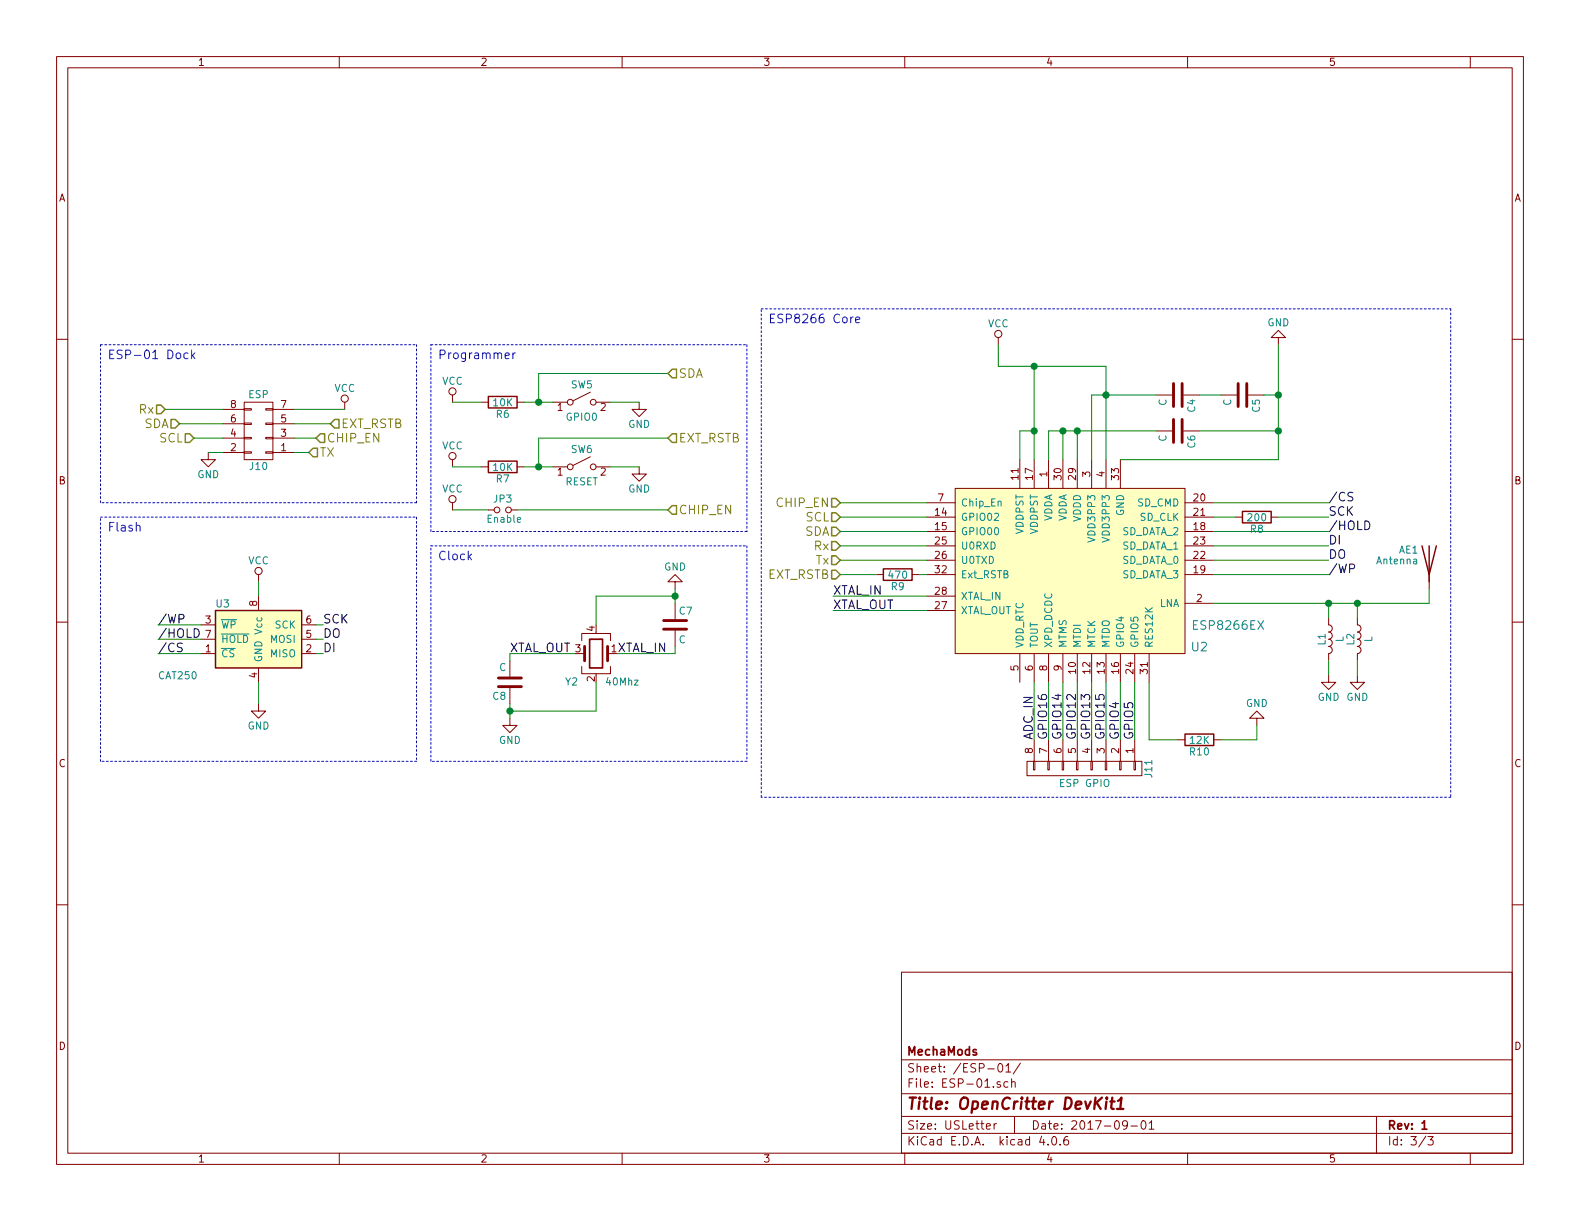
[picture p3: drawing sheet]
EESchema Schematic File Version 2
LIBS:power
LIBS:device
LIBS:transistors
LIBS:conn
LIBS:linear
LIBS:regul
LIBS:74xx
LIBS:cmos4000
LIBS:adc-dac
LIBS:memory
LIBS:xilinx
LIBS:microcontrollers
LIBS:dsp
LIBS:microchip
LIBS:analog_switches
LIBS:motorola
LIBS:texas
LIBS:intel
LIBS:audio
LIBS:interface
LIBS:digital-audio
LIBS:philips
LIBS:display
LIBS:cypress
LIBS:siliconi
LIBS:opto
LIBS:atmel
LIBS:contrib
LIBS:valves
LIBS:switches
LIBS:motors
LIBS:opencritter-cache
EELAYER 25 0
EELAYER END
$Descr USLetter 11000 8500
encoding utf-8
Sheet 3 3
Title "OpenCritter DevKit1"
Date "2017-09-01"
Rev "1"
Comp "MechaMods"
Comment1 ""
Comment2 ""
Comment3 ""
Comment4 ""
$EndDescr
Text HLabel 2300 2950 2    60   Input ~ 0
EXT_RSTB
Text HLabel 2200 3050 2    60   Input ~ 0
CHIP_EN
Text HLabel 2150 3150 2    60   Input ~ 0
TX
Text HLabel 1350 3050 0    60   Input ~ 0
SCL
Text HLabel 5850 3700 0    60   Input ~ 0
SDA
Text HLabel 1150 2850 0    60   Input ~ 0
Rx
$Comp
L GND #PWR032
U 1 1
P 1450 3150
F 0 "#PWR032" H 1450 2900 50  0001 C CNN
F 1 "GND" H 1450 3000 50  0000 C CNN
F 2 "" H 1450 3150 50  0001 C CNN
F 3 "" H 1450 3150 50  0001 C CNN
	1    1450 3150
	1    0    0    -1  
$EndComp
$Comp
L VCC #PWR033
U 1 1
P 2400 2850
F 0 "#PWR033" H 2400 2700 50  0001 C CNN
F 1 "VCC" H 2400 3000 50  0000 C CNN
F 2 "" H 2400 2850 50  0001 C CNN
F 3 "" H 2400 2850 50  0001 C CNN
	1    2400 2850
	1    0    0    -1  
$EndComp
$Comp
L ESP8266EX U2
U 1 1
P 7450 3950
F 0 "U2" H 8350 3400 60  0000 C CNN
F 1 "ESP8266EX" H 8550 3550 60  0000 C CNN
F 2 "Housings_DFN_QFN:QFN-32-1EP_5x5mm_Pitch0.5mm" V 6250 3350 60  0001 C CNN
F 3 "" V 6250 3350 60  0001 C CNN
	1    7450 3950
	1    0    0    -1  
$EndComp
$Comp
L VCC #PWR034
U 1 1
P 6950 2400
F 0 "#PWR034" H 6950 2250 50  0001 C CNN
F 1 "VCC" H 6950 2550 50  0000 C CNN
F 2 "" H 6950 2400 50  0001 C CNN
F 3 "" H 6950 2400 50  0001 C CNN
	1    6950 2400
	1    0    0    -1  
$EndComp
$Comp
L GND #PWR035
U 1 1
P 8900 2400
F 0 "#PWR035" H 8900 2150 50  0001 C CNN
F 1 "GND" H 8900 2250 50  0000 C CNN
F 2 "" H 8900 2400 50  0001 C CNN
F 3 "" H 8900 2400 50  0001 C CNN
	1    8900 2400
	-1   0    0    1   
$EndComp
$Comp
L C C6
U 1 1
P 8200 3000
F 0 "C6" H 8225 3100 50  0000 L CNN
F 1 "C" H 8225 2900 50  0000 L CNN
F 2 "Capacitors_SMD:C_0805_HandSoldering" H 8238 2850 50  0001 C CNN
F 3 "" H 8200 3000 50  0001 C CNN
	1    8200 3000
	0    1    1    0   
$EndComp
$Comp
L C C4
U 1 1
P 8200 2750
F 0 "C4" H 8225 2850 50  0000 L CNN
F 1 "C" H 8225 2650 50  0000 L CNN
F 2 "Capacitors_SMD:C_0805_HandSoldering" H 8238 2600 50  0001 C CNN
F 3 "" H 8200 2750 50  0001 C CNN
	1    8200 2750
	0    1    1    0   
$EndComp
$Comp
L C C5
U 1 1
P 8650 2750
F 0 "C5" H 8675 2850 50  0000 L CNN
F 1 "C" H 8675 2650 50  0000 L CNN
F 2 "Capacitors_SMD:C_0805_HandSoldering" H 8688 2600 50  0001 C CNN
F 3 "" H 8650 2750 50  0001 C CNN
	1    8650 2750
	0    1    1    0   
$EndComp
Text HLabel 5850 3500 0    60   Input ~ 0
CHIP_EN
Text HLabel 5850 3600 0    60   Input ~ 0
SCL
Text HLabel 5850 3900 0    60   Input ~ 0
Tx
Text HLabel 5850 3800 0    60   Input ~ 0
Rx
Text HLabel 5850 4000 0    60   Input ~ 0
EXT_RSTB
$Comp
L Antenna AE1
U 1 1
P 9950 3900
F 0 "AE1" H 9875 3975 50  0000 R CNN
F 1 "Antenna" H 9875 3900 50  0000 R CNN
F 2 "Pin_Headers:Pin_Header_Straight_1x01_Pitch2.54mm" H 9950 3900 50  0001 C CNN
F 3 "" H 9950 3900 50  0001 C CNN
	1    9950 3900
	1    0    0    -1  
$EndComp
$Comp
L L L1
U 1 1
P 9250 4450
F 0 "L1" V 9200 4450 50  0000 C CNN
F 1 "L" V 9325 4450 50  0000 C CNN
F 2 "Inductors_SMD:L_0805_HandSoldering" H 9250 4450 50  0001 C CNN
F 3 "" H 9250 4450 50  0001 C CNN
	1    9250 4450
	1    0    0    -1  
$EndComp
$Comp
L L L2
U 1 1
P 9450 4450
F 0 "L2" V 9400 4450 50  0000 C CNN
F 1 "L" V 9525 4450 50  0000 C CNN
F 2 "Inductors_SMD:L_0805_HandSoldering" H 9450 4450 50  0001 C CNN
F 3 "" H 9450 4450 50  0001 C CNN
	1    9450 4450
	1    0    0    -1  
$EndComp
$Comp
L R R8
U 1 1
P 8750 3600
F 0 "R8" V 8830 3600 50  0000 C CNN
F 1 "200" V 8750 3600 50  0000 C CNN
F 2 "Resistors_SMD:R_0805_HandSoldering" V 8680 3600 50  0001 C CNN
F 3 "" H 8750 3600 50  0001 C CNN
	1    8750 3600
	0    1    1    0   
$EndComp
$Comp
L R R9
U 1 1
P 6250 4000
F 0 "R9" V 6330 4000 50  0000 C CNN
F 1 "470" V 6250 4000 50  0000 C CNN
F 2 "Resistors_SMD:R_0805_HandSoldering" V 6180 4000 50  0001 C CNN
F 3 "" H 6250 4000 50  0001 C CNN
	1    6250 4000
	0    1    1    0   
$EndComp
$Comp
L CAT250_EEPROM U3
U 1 1
P 1800 4450
F 0 "U3" H 1500 4700 50  0000 L CNN
F 1 "CAT250" H 1100 4200 50  0000 L CNN
F 2 "Housings_SOIC:SOIC-8_3.9x4.9mm_Pitch1.27mm" H 1450 4400 50  0001 C CNN
F 3 "http://www.onsemi.com/pub/Collateral/CAT25010-D.PDF" H 1450 4400 50  0001 C CNN
	1    1800 4450
	1    0    0    -1  
$EndComp
$Comp
L GND #PWR036
U 1 1
P 1800 4900
F 0 "#PWR036" H 1800 4650 50  0001 C CNN
F 1 "GND" H 1800 4750 50  0000 C CNN
F 2 "" H 1800 4900 50  0001 C CNN
F 3 "" H 1800 4900 50  0001 C CNN
	1    1800 4900
	1    0    0    -1  
$EndComp
$Comp
L VCC #PWR037
U 1 1
P 1800 4050
F 0 "#PWR037" H 1800 3900 50  0001 C CNN
F 1 "VCC" H 1800 4200 50  0000 C CNN
F 2 "" H 1800 4050 50  0001 C CNN
F 3 "" H 1800 4050 50  0001 C CNN
	1    1800 4050
	1    0    0    -1  
$EndComp
Text Label 9250 3600 0    60   ~ 0
SCK
Text Label 9250 3500 0    60   ~ 0
/CS
Text Label 9250 3700 0    60   ~ 0
/HOLD
Text Label 9250 3800 0    60   ~ 0
DI
Text Label 9250 3900 0    60   ~ 0
DO
Text Label 9250 4000 0    60   ~ 0
/WP
Text Label 1100 4350 0    60   ~ 0
/WP
Text Label 1100 4450 0    60   ~ 0
/HOLD
Text Label 1100 4550 0    60   ~ 0
/CS
Text Label 2250 4350 0    60   ~ 0
SCK
Text Label 2250 4450 0    60   ~ 0
DO
Text Label 2250 4550 0    60   ~ 0
DI
$Comp
L GND #PWR038
U 1 1
P 9250 4700
F 0 "#PWR038" H 9250 4450 50  0001 C CNN
F 1 "GND" H 9250 4550 50  0000 C CNN
F 2 "" H 9250 4700 50  0001 C CNN
F 3 "" H 9250 4700 50  0001 C CNN
	1    9250 4700
	1    0    0    -1  
$EndComp
$Comp
L GND #PWR039
U 1 1
P 9450 4700
F 0 "#PWR039" H 9450 4450 50  0001 C CNN
F 1 "GND" H 9450 4550 50  0000 C CNN
F 2 "" H 9450 4700 50  0001 C CNN
F 3 "" H 9450 4700 50  0001 C CNN
	1    9450 4700
	1    0    0    -1  
$EndComp
Text HLabel 1250 2950 0    60   Input ~ 0
SDA
$Comp
L R R10
U 1 1
P 8350 5150
F 0 "R10" V 8430 5150 50  0000 C CNN
F 1 "12K" V 8350 5150 50  0000 C CNN
F 2 "Resistors_SMD:R_0805_HandSoldering" V 8280 5150 50  0001 C CNN
F 3 "" H 8350 5150 50  0001 C CNN
	1    8350 5150
	0    1    1    0   
$EndComp
$Comp
L GND #PWR040
U 1 1
P 8750 5050
F 0 "#PWR040" H 8750 4800 50  0001 C CNN
F 1 "GND" H 8750 4900 50  0000 C CNN
F 2 "" H 8750 5050 50  0001 C CNN
F 3 "" H 8750 5050 50  0001 C CNN
	1    8750 5050
	-1   0    0    1   
$EndComp
Text Label 7200 5150 1    60   ~ 0
ADC_IN
Text Label 7300 5150 1    60   ~ 0
GPIO16
Text Label 7400 5150 1    60   ~ 0
GPIO14
Text Label 7500 5150 1    60   ~ 0
GPIO12
Text Label 7600 5150 1    60   ~ 0
GPIO13
Text Label 7700 5150 1    60   ~ 0
GPIO15
Text Label 7800 5150 1    60   ~ 0
GPIO4
Text Label 7900 5150 1    60   ~ 0
GPIO5
$Comp
L C C7
U 1 1
P 4700 4350
F 0 "C7" H 4725 4450 50  0000 L CNN
F 1 "C" H 4725 4250 50  0000 L CNN
F 2 "Capacitors_SMD:C_0805_HandSoldering" H 4738 4200 50  0001 C CNN
F 3 "" H 4700 4350 50  0001 C CNN
	1    4700 4350
	1    0    0    -1  
$EndComp
$Comp
L C C8
U 1 1
P 3550 4750
F 0 "C8" H 3575 4850 50  0000 L CNN
F 1 "C" H 3575 4650 50  0000 L CNN
F 2 "Capacitors_SMD:C_0805_HandSoldering" H 3588 4600 50  0001 C CNN
F 3 "" H 3550 4750 50  0001 C CNN
	1    3550 4750
	-1   0    0    1   
$EndComp
$Comp
L Crystal_GND24 Y2
U 1 1
P 4150 4550
F 0 "Y2" H 4275 4750 50  0000 L CNN
F 1 "40Mhz" H 3850 4750 50  0000 L CNN
F 2 "Crystals:Crystal_SMD_3225-4pin_3.2x2.5mm_HandSoldering" H 4150 4550 50  0001 C CNN
F 3 "" H 4150 4550 50  0001 C CNN
	1    4150 4550
	-1   0    0    1   
$EndComp
$Comp
L GND #PWR041
U 1 1
P 4700 4100
F 0 "#PWR041" H 4700 3850 50  0001 C CNN
F 1 "GND" H 4700 3950 50  0000 C CNN
F 2 "" H 4700 4100 50  0001 C CNN
F 3 "" H 4700 4100 50  0001 C CNN
	1    4700 4100
	-1   0    0    1   
$EndComp
$Comp
L GND #PWR042
U 1 1
P 3550 5000
F 0 "#PWR042" H 3550 4750 50  0001 C CNN
F 1 "GND" H 3550 4850 50  0000 C CNN
F 2 "" H 3550 5000 50  0001 C CNN
F 3 "" H 3550 5000 50  0001 C CNN
	1    3550 5000
	1    0    0    -1  
$EndComp
$Comp
L CONN_01X08 J11
U 1 1
P 7550 5350
F 0 "J11" H 7550 5800 50  0000 C CNN
F 1 "ESP GPIO" V 7650 5350 50  0000 C CNN
F 2 "Pin_Headers:Pin_Header_Straight_1x08_Pitch2.54mm" H 7550 5350 50  0001 C CNN
F 3 "" H 7550 5350 50  0001 C CNN
	1    7550 5350
	0    1    1    0   
$EndComp
$Comp
L CONN_02X04 J10
U 1 1
P 1800 3000
F 0 "J10" H 1800 3250 50  0000 C CNN
F 1 "ESP" H 1800 2750 50  0000 C CNN
F 2 "Pin_Headers:Pin_Header_Straight_2x04_Pitch2.54mm" H 1800 1800 50  0001 C CNN
F 3 "" H 1800 1800 50  0001 C CNN
	1    1800 3000
	-1   0    0    1   
$EndComp
Text Label 4300 4550 0    60   ~ 0
XTAL_IN
Text Label 3550 4550 0    60   ~ 0
XTAL_OUT
Text Label 5800 4150 0    60   ~ 0
XTAL_IN
Text Label 5800 4250 0    60   ~ 0
XTAL_OUT
$Comp
L SW_SPST SW5
U 1 1
P 4050 2800
F 0 "SW5" H 4050 2925 50  0000 C CNN
F 1 "GPIO0" H 4050 2700 50  0000 C CNN
F 2 "Buttons_Switches_SMD:SW_SPST_EVQPE1" H 4050 2800 50  0001 C CNN
F 3 "" H 4050 2800 50  0001 C CNN
	1    4050 2800
	1    0    0    -1  
$EndComp
$Comp
L SW_SPST SW6
U 1 1
P 4050 3250
F 0 "SW6" H 4050 3375 50  0000 C CNN
F 1 "RESET" H 4050 3150 50  0000 C CNN
F 2 "Buttons_Switches_SMD:SW_SPST_EVQPE1" H 4050 3250 50  0001 C CNN
F 3 "" H 4050 3250 50  0001 C CNN
	1    4050 3250
	1    0    0    -1  
$EndComp
$Comp
L R R6
U 1 1
P 3500 2800
F 0 "R6" V 3580 2800 50  0000 C CNN
F 1 "10K" V 3500 2800 50  0000 C CNN
F 2 "Resistors_SMD:R_0805_HandSoldering" V 3430 2800 50  0001 C CNN
F 3 "" H 3500 2800 50  0001 C CNN
	1    3500 2800
	0    1    1    0   
$EndComp
$Comp
L R R7
U 1 1
P 3500 3250
F 0 "R7" V 3580 3250 50  0000 C CNN
F 1 "10K" V 3500 3250 50  0000 C CNN
F 2 "Resistors_SMD:R_0805_HandSoldering" V 3430 3250 50  0001 C CNN
F 3 "" H 3500 3250 50  0001 C CNN
	1    3500 3250
	0    1    1    0   
$EndComp
$Comp
L VCC #PWR043
U 1 1
P 3150 2800
F 0 "#PWR043" H 3150 2650 50  0001 C CNN
F 1 "VCC" H 3150 2950 50  0000 C CNN
F 2 "" H 3150 2800 50  0001 C CNN
F 3 "" H 3150 2800 50  0001 C CNN
	1    3150 2800
	1    0    0    -1  
$EndComp
$Comp
L VCC #PWR044
U 1 1
P 3150 3250
F 0 "#PWR044" H 3150 3100 50  0001 C CNN
F 1 "VCC" H 3150 3400 50  0000 C CNN
F 2 "" H 3150 3250 50  0001 C CNN
F 3 "" H 3150 3250 50  0001 C CNN
	1    3150 3250
	1    0    0    -1  
$EndComp
$Comp
L GND #PWR045
U 1 1
P 4450 2800
F 0 "#PWR045" H 4450 2550 50  0001 C CNN
F 1 "GND" H 4450 2650 50  0000 C CNN
F 2 "" H 4450 2800 50  0001 C CNN
F 3 "" H 4450 2800 50  0001 C CNN
	1    4450 2800
	1    0    0    -1  
$EndComp
$Comp
L GND #PWR046
U 1 1
P 4450 3250
F 0 "#PWR046" H 4450 3000 50  0001 C CNN
F 1 "GND" H 4450 3100 50  0000 C CNN
F 2 "" H 4450 3250 50  0001 C CNN
F 3 "" H 4450 3250 50  0001 C CNN
	1    4450 3250
	1    0    0    -1  
$EndComp
$Comp
L VCC #PWR047
U 1 1
P 3150 3550
F 0 "#PWR047" H 3150 3400 50  0001 C CNN
F 1 "VCC" H 3150 3700 50  0000 C CNN
F 2 "" H 3150 3550 50  0001 C CNN
F 3 "" H 3150 3550 50  0001 C CNN
	1    3150 3550
	1    0    0    -1  
$EndComp
Wire Wire Line
	1450 3150 1550 3150
Wire Wire Line
	2050 3050 2200 3050
Wire Wire Line
	2050 2950 2300 2950
Wire Wire Line
	2050 2850 2400 2850
Wire Wire Line
	2150 3150 2050 3150
Wire Wire Line
	1150 2850 1550 2850
Wire Wire Line
	1250 2950 1550 2950
Wire Wire Line
	1350 3050 1550 3050
Wire Wire Line
	7700 2550 7700 3200
Wire Wire Line
	8900 3200 7800 3200
Wire Wire Line
	8900 2400 8900 3200
Wire Wire Line
	6950 2550 6950 2400
Wire Wire Line
	8350 3000 8900 3000
Connection ~ 8900 3000
Wire Wire Line
	6950 2550 7700 2550
Wire Wire Line
	7600 3200 7600 2750
Wire Wire Line
	7600 2750 8050 2750
Connection ~ 7700 2750
Wire Wire Line
	8350 2750 8500 2750
Wire Wire Line
	8800 2750 8900 2750
Connection ~ 8900 2750
Wire Wire Line
	7300 3200 7300 3000
Wire Wire Line
	7300 3000 8050 3000
Wire Wire Line
	7400 3200 7400 3000
Connection ~ 7400 3000
Wire Wire Line
	7500 3200 7500 3000
Connection ~ 7500 3000
Wire Wire Line
	7200 2550 7200 3200
Connection ~ 7200 2550
Wire Wire Line
	7100 3200 7100 3000
Wire Wire Line
	7100 3000 7200 3000
Connection ~ 7200 3000
Wire Wire Line
	6450 3500 5850 3500
Wire Wire Line
	6450 3600 5850 3600
Wire Wire Line
	6450 3700 5850 3700
Wire Wire Line
	6450 3800 5850 3800
Wire Wire Line
	6450 3900 5850 3900
Wire Wire Line
	8450 3600 8600 3600
Wire Wire Line
	8450 3500 9250 3500
Wire Wire Line
	8900 3600 9250 3600
Wire Wire Line
	8450 3700 9250 3700
Wire Wire Line
	8450 3800 9250 3800
Wire Wire Line
	8450 3900 9250 3900
Wire Wire Line
	8450 4000 9250 4000
Wire Wire Line
	1800 4050 1800 4150
Wire Wire Line
	1800 4900 1800 4750
Wire Wire Line
	2250 4350 2200 4350
Wire Wire Line
	2250 4450 2200 4450
Wire Wire Line
	2250 4550 2200 4550
Wire Wire Line
	1400 4350 1100 4350
Wire Wire Line
	1400 4450 1100 4450
Wire Wire Line
	1400 4550 1100 4550
Wire Wire Line
	8450 4200 9950 4200
Connection ~ 9250 4200
Connection ~ 9450 4200
Wire Wire Line
	9250 4200 9250 4300
Wire Wire Line
	9450 4200 9450 4300
Wire Wire Line
	9450 4700 9450 4600
Wire Wire Line
	9250 4700 9250 4600
Wire Wire Line
	9950 4200 9950 4100
Wire Wire Line
	6450 4000 6400 4000
Wire Wire Line
	6100 4000 5850 4000
Wire Wire Line
	7400 4750 7400 5150
Wire Wire Line
	7500 4750 7500 5150
Wire Wire Line
	7600 4750 7600 5150
Wire Wire Line
	7700 4750 7700 5150
Wire Wire Line
	7800 4750 7800 5150
Wire Wire Line
	7900 4750 7900 5150
Wire Wire Line
	8000 4750 8000 5150
Wire Wire Line
	8000 5150 8200 5150
Wire Wire Line
	8500 5150 8750 5150
Wire Wire Line
	8750 5150 8750 5050
Wire Wire Line
	7300 4750 7300 5150
Wire Wire Line
	7200 4750 7200 5150
Wire Wire Line
	6450 4150 5800 4150
Wire Wire Line
	5800 4250 6450 4250
Wire Wire Line
	4700 4550 4700 4500
Wire Wire Line
	4700 4100 4700 4200
Wire Wire Line
	3550 4900 3550 5000
Wire Wire Line
	3550 4550 4000 4550
Wire Wire Line
	4300 4550 4700 4550
Wire Wire Line
	4150 4350 4150 4150
Wire Wire Line
	4150 4750 4150 4950
Wire Wire Line
	4150 4950 3550 4950
Connection ~ 3550 4950
Wire Wire Line
	3550 4550 3550 4600
Wire Wire Line
	4150 4150 4700 4150
Connection ~ 4700 4150
Wire Wire Line
	4450 2800 4250 2800
Wire Wire Line
	4450 3250 4250 3250
Wire Wire Line
	3150 2800 3350 2800
Wire Wire Line
	3150 3250 3350 3250
Wire Wire Line
	3650 3250 3850 3250
Wire Wire Line
	3650 2800 3850 2800
Wire Wire Line
	3750 3250 3750 3050
Wire Wire Line
	3750 3050 4650 3050
Connection ~ 3750 3250
Wire Wire Line
	3750 2800 3750 2600
Wire Wire Line
	3750 2600 4650 2600
Connection ~ 3750 2800
Wire Wire Line
	3150 3550 3400 3550
Wire Wire Line
	3600 3550 4650 3550
Text HLabel 4650 3550 2    60   Input ~ 0
CHIP_EN
Text HLabel 4650 2600 2    60   Input ~ 0
SDA
Text HLabel 4650 3050 2    60   Input ~ 0
EXT_RSTB
Wire Notes Line
	700  2400 2900 2400
Wire Notes Line
	2900 2400 2900 3500
Wire Notes Line
	2900 3500 700  3500
Wire Notes Line
	700  3500 700  2400
Wire Notes Line
	3000 2400 5200 2400
Wire Notes Line
	5200 2400 5200 3700
Wire Notes Line
	5200 3700 3000 3700
Wire Notes Line
	3000 3700 3000 2400
Wire Notes Line
	3000 3800 5200 3800
Wire Notes Line
	5200 3800 5200 5300
Wire Notes Line
	5200 5300 3000 5300
Wire Notes Line
	3000 5300 3000 3800
Wire Notes Line
	2900 3600 2900 5300
Wire Notes Line
	2900 5300 700  5300
Wire Notes Line
	700  5300 700  3600
Wire Notes Line
	700  3600 2900 3600
Text Notes 750  2500 0    60   ~ 0
ESP-01 Dock
Text Notes 750  3700 0    60   ~ 0
Flash
Text Notes 3050 3900 0    60   ~ 0
Clock
Text Notes 3050 2500 0    60   ~ 0
Programmer
Wire Notes Line
	5300 5550 5300 2150
Wire Notes Line
	5300 2150 10100 2150
Wire Notes Line
	10100 2150 10100 5550
Wire Notes Line
	10100 5550 5300 5550
Text Notes 5350 2250 0    60   ~ 0
ESP8266 Core
$Comp
L Jumper_NO_Small JP3
U 1 1
P 3500 3550
F 0 "JP3" H 3500 3630 50  0000 C CNN
F 1 "Enable" H 3510 3490 50  0000 C CNN
F 2 "Resistors_SMD:R_0603" H 3500 3550 50  0001 C CNN
F 3 "" H 3500 3550 50  0001 C CNN
	1    3500 3550
	1    0    0    -1  
$EndComp
$EndSCHEMATC
